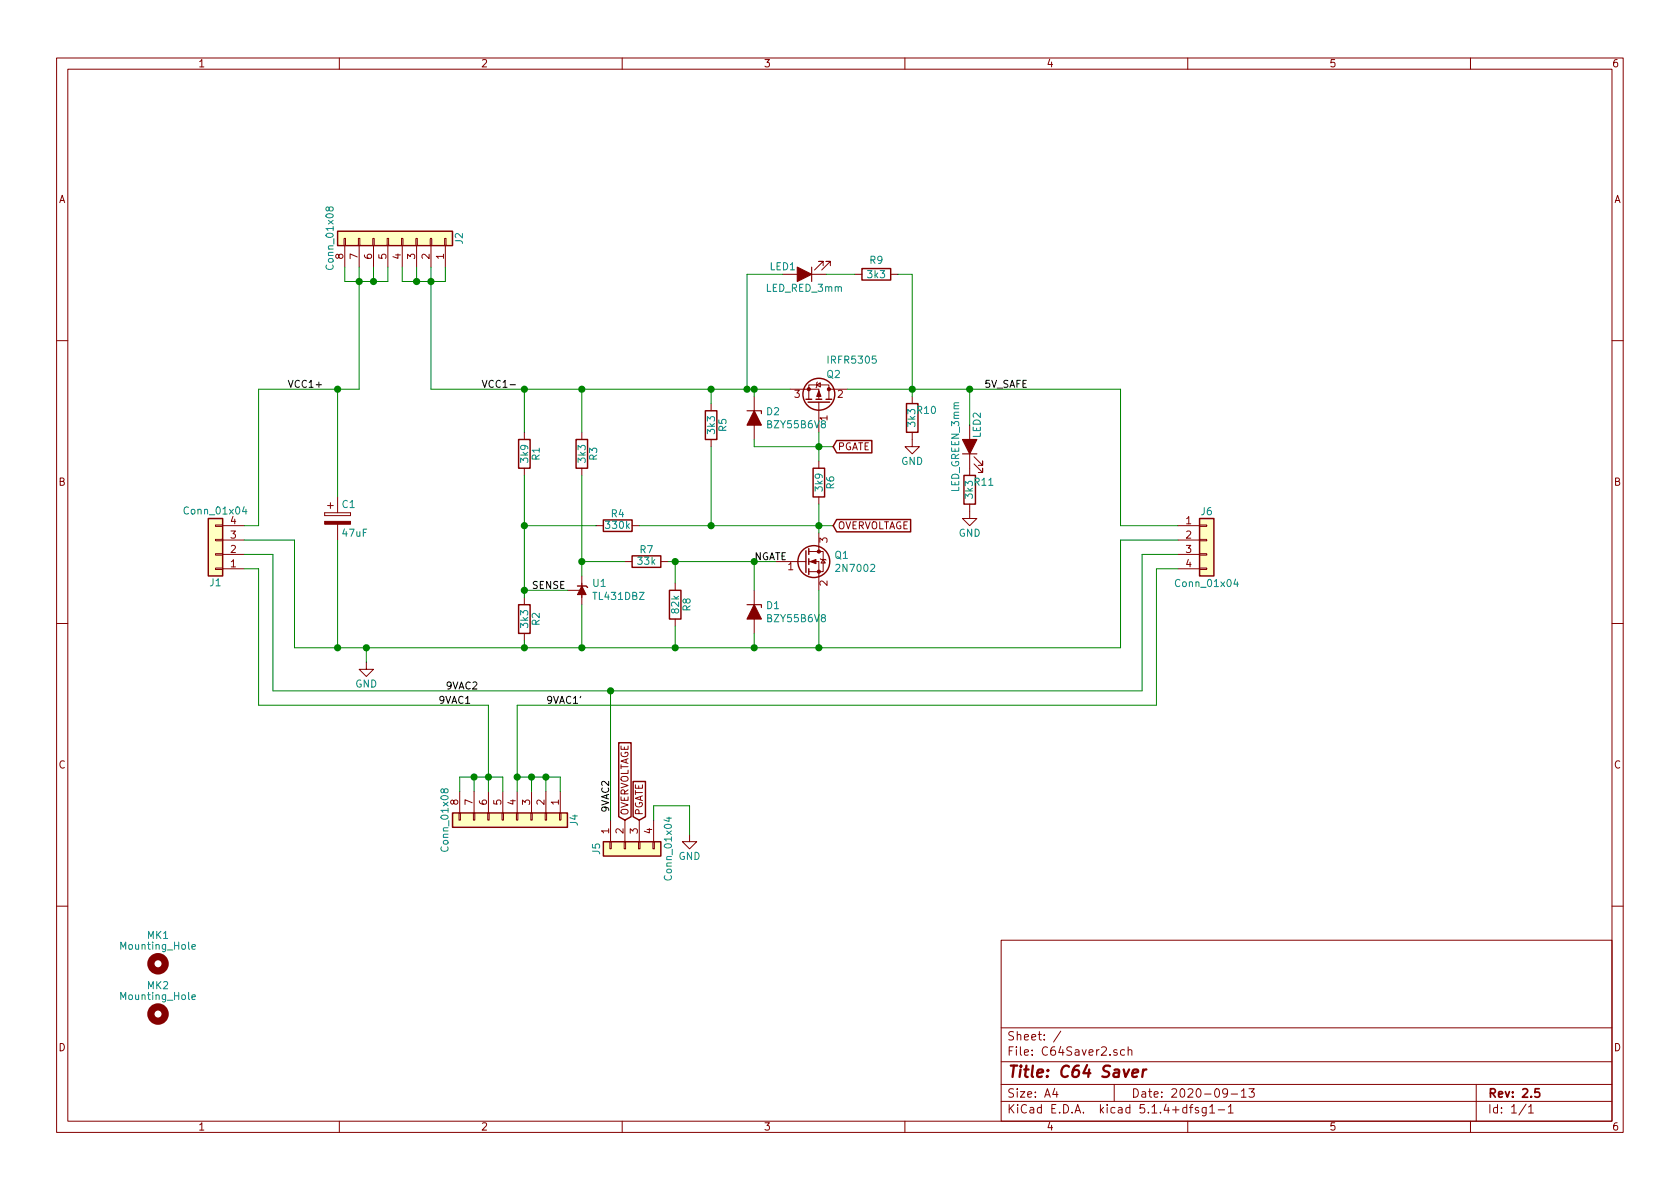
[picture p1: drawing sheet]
EESchema Schematic File Version 4
LIBS:C64Saver2-cache
EELAYER 30 0
EELAYER END
$Descr A4 11693 8268
encoding utf-8
Sheet 1 1
Title "C64 Saver"
Date "2020-09-13"
Rev "2.5"
Comp ""
Comment1 ""
Comment2 ""
Comment3 ""
Comment4 ""
$EndDescr
$Comp
L C64Saver2-rescue:CP C1
U 1 1
P 2350 3600
F 0 "C1" H 2375 3700 50  0000 L CNN
F 1 "47uF" H 2375 3500 50  0000 L CNN
F 2 "Capacitor_SMD:CP_Elec_6.3x5.4" H 2388 3450 50  0001 C CNN
F 3 "" H 2350 3600 50  0001 C CNN
	1    2350 3600
	1    0    0    -1  
$EndComp
$Comp
L C64Saver2-rescue:R R1
U 1 1
P 3650 3150
F 0 "R1" V 3730 3150 50  0000 C CNN
F 1 "3k9" V 3650 3150 50  0000 C CNN
F 2 "Resistor_SMD:R_0805_2012Metric_Pad1.15x1.40mm_HandSolder" V 3580 3150 50  0001 C CNN
F 3 "" H 3650 3150 50  0001 C CNN
	1    3650 3150
	1    0    0    -1  
$EndComp
$Comp
L C64Saver2-rescue:Conn_01x04 J6
U 1 1
P 8400 3750
F 0 "J6" H 8400 3950 50  0000 C CNN
F 1 "Conn_01x04" H 8400 3450 50  0000 C CNN
F 2 "Connectors_Terminal_Blocks:TerminalBlock_bornier-4_P5.08mm" H 8400 3750 50  0001 C CNN
F 3 "" H 8400 3750 50  0001 C CNN
	1    8400 3750
	1    0    0    -1  
$EndComp
$Comp
L C64Saver2-rescue:Conn_01x04 J1
U 1 1
P 1500 3850
F 0 "J1" H 1500 4050 50  0000 C CNN
F 1 "Conn_01x04" H 1500 3550 50  0000 C CNN
F 2 "Connectors_Terminal_Blocks:TerminalBlock_bornier-4_P5.08mm" H 1500 3850 50  0001 C CNN
F 3 "" H 1500 3850 50  0001 C CNN
	1    1500 3850
	-1   0    0    1   
$EndComp
$Comp
L C64Saver2-rescue:R R2
U 1 1
P 3650 4300
F 0 "R2" V 3730 4300 50  0000 C CNN
F 1 "3k3" V 3650 4300 50  0000 C CNN
F 2 "Resistor_SMD:R_0805_2012Metric_Pad1.15x1.40mm_HandSolder" V 3580 4300 50  0001 C CNN
F 3 "" H 3650 4300 50  0001 C CNN
	1    3650 4300
	1    0    0    -1  
$EndComp
$Comp
L C64Saver2-rescue:R R3
U 1 1
P 4050 3150
F 0 "R3" V 4130 3150 50  0000 C CNN
F 1 "3k3" V 4050 3150 50  0000 C CNN
F 2 "Resistor_SMD:R_0805_2012Metric_Pad1.15x1.40mm_HandSolder" V 3980 3150 50  0001 C CNN
F 3 "" H 4050 3150 50  0001 C CNN
	1    4050 3150
	1    0    0    -1  
$EndComp
$Comp
L C64Saver2-rescue:R R6
U 1 1
P 5700 3350
F 0 "R6" V 5780 3350 50  0000 C CNN
F 1 "3k9" V 5700 3350 50  0000 C CNN
F 2 "Resistor_SMD:R_0805_2012Metric_Pad1.15x1.40mm_HandSolder" V 5630 3350 50  0001 C CNN
F 3 "" H 5700 3350 50  0001 C CNN
	1    5700 3350
	1    0    0    -1  
$EndComp
$Comp
L C64Saver2-rescue:R R5
U 1 1
P 4950 2950
F 0 "R5" V 5030 2950 50  0000 C CNN
F 1 "3k3" V 4950 2950 50  0000 C CNN
F 2 "Resistor_SMD:R_0805_2012Metric_Pad1.15x1.40mm_HandSolder" V 4880 2950 50  0001 C CNN
F 3 "" H 4950 2950 50  0001 C CNN
	1    4950 2950
	1    0    0    -1  
$EndComp
$Comp
L C64Saver2-rescue:R R4
U 1 1
P 4300 3650
F 0 "R4" V 4380 3650 50  0000 C CNN
F 1 "330k" V 4300 3650 50  0000 C CNN
F 2 "Resistor_SMD:R_0805_2012Metric_Pad1.15x1.40mm_HandSolder" V 4230 3650 50  0001 C CNN
F 3 "" H 4300 3650 50  0001 C CNN
	1    4300 3650
	0    -1   -1   0   
$EndComp
Text GLabel 5800 3100 2    49   Input ~ 0
PGATE
Text Label 3800 4900 0    49   ~ 0
9VAC1'
Text Label 3100 4800 0    49   ~ 0
9VAC2
Text Label 6850 2700 0    49   ~ 0
5V_SAFE
Text Label 2000 2700 0    49   ~ 0
VCC1+
Text Label 3350 2700 0    49   ~ 0
VCC1-
$Comp
L power:GND #PWR01
U 1 1
P 2550 4600
F 0 "#PWR01" H 2550 4350 50  0001 C CNN
F 1 "GND" H 2550 4450 50  0000 C CNN
F 2 "" H 2550 4600 50  0001 C CNN
F 3 "" H 2550 4600 50  0001 C CNN
	1    2550 4600
	1    0    0    -1  
$EndComp
Text GLabel 4450 5700 1    49   Input ~ 0
PGATE
Text GLabel 5800 3650 2    49   Input ~ 0
OVERVOLTAGE
Text GLabel 4350 5700 1    49   Input ~ 0
OVERVOLTAGE
Text Label 3700 4100 0    49   ~ 0
SENSE
Text Label 5250 3900 0    49   ~ 0
NGATE
$Comp
L C64Saver2-rescue:Mounting_Hole MK1
U 1 1
P 1100 6700
F 0 "MK1" H 1100 6900 50  0000 C CNN
F 1 "Mounting_Hole" H 1100 6825 50  0000 C CNN
F 2 "Mounting_Holes:MountingHole_2.5mm" H 1100 6700 50  0001 C CNN
F 3 "" H 1100 6700 50  0001 C CNN
	1    1100 6700
	1    0    0    -1  
$EndComp
$Comp
L C64Saver2-rescue:Mounting_Hole MK2
U 1 1
P 1100 7050
F 0 "MK2" H 1100 7250 50  0000 C CNN
F 1 "Mounting_Hole" H 1100 7175 50  0000 C CNN
F 2 "Mounting_Holes:MountingHole_2.5mm" H 1100 7050 50  0001 C CNN
F 3 "" H 1100 7050 50  0001 C CNN
	1    1100 7050
	1    0    0    -1  
$EndComp
$Comp
L C64Saver2-rescue:Q_PMOS_GDS Q2
U 1 1
P 5700 2800
F 0 "Q2" V 5900 2850 50  0000 L CNN
F 1 "IRFR5305" V 6000 2850 50  0000 L CNN
F 2 "TO_SOT_Packages_SMD:ATPAK-2" H 5900 2900 50  0001 C CNN
F 3 "" H 5700 2800 50  0001 C CNN
	1    5700 2800
	0    1    -1   0   
$EndComp
Text Label 3050 4900 0    49   ~ 0
9VAC1
Wire Wire Line
	3650 4100 3950 4100
Wire Wire Line
	3650 3300 3650 3650
Connection ~ 3650 4100
Wire Wire Line
	4050 4500 4050 4200
Wire Wire Line
	3650 4500 3650 4450
Wire Wire Line
	4050 2700 4050 3000
Wire Wire Line
	3650 2700 3650 3000
Connection ~ 3650 2700
Connection ~ 4050 4500
Wire Wire Line
	5700 4500 5700 4100
Wire Wire Line
	5700 3500 5700 3650
Connection ~ 4050 2700
Wire Wire Line
	4950 2700 4950 2800
Connection ~ 4950 2700
Wire Wire Line
	4950 3100 4950 3650
Connection ~ 5700 3100
Wire Wire Line
	4450 3650 4950 3650
Connection ~ 5700 3650
Wire Wire Line
	4150 3650 3650 3650
Connection ~ 3650 3650
Connection ~ 3650 4500
Wire Wire Line
	2050 3750 2050 4500
Wire Wire Line
	1700 3750 2050 3750
Connection ~ 5700 4500
Wire Wire Line
	1700 3950 1800 3950
Wire Wire Line
	1800 3950 1800 4900
Wire Wire Line
	1900 4800 1900 3850
Wire Wire Line
	1900 3850 1700 3850
Wire Wire Line
	1800 3650 1800 2700
Wire Wire Line
	1700 3650 1800 3650
Wire Wire Line
	1800 2700 2350 2700
Wire Wire Line
	2550 4600 2550 4500
Connection ~ 2550 4500
Wire Wire Line
	5700 3000 5700 3100
Wire Wire Line
	2350 3450 2350 2700
Wire Wire Line
	2350 3750 2350 4500
Wire Wire Line
	8200 3650 7800 3650
Wire Wire Line
	7800 3650 7800 2700
Wire Wire Line
	7950 4800 7950 3850
Wire Wire Line
	7950 3850 8200 3850
Wire Wire Line
	8050 4900 8050 3950
Wire Wire Line
	8050 3950 8200 3950
Wire Wire Line
	7800 4500 7800 3750
Wire Wire Line
	7800 3750 8200 3750
$Comp
L C64Saver2-rescue:Conn_01x08 J2
U 1 1
P 2800 1650
F 0 "J2" H 2800 2050 50  0000 C CNN
F 1 "Conn_01x08" H 2800 1150 50  0000 C CNN
F 2 "Pin_Headers:Pin_Header_Straight_1x08_Pitch2.54mm" H 2800 1650 50  0001 C CNN
F 3 "" H 2800 1650 50  0001 C CNN
	1    2800 1650
	0    1    -1   0   
$EndComp
Wire Wire Line
	2500 2700 2500 1950
Wire Wire Line
	3000 1850 3000 1950
Wire Wire Line
	2400 1850 2400 1950
Wire Wire Line
	2400 1950 2500 1950
Connection ~ 2500 1950
Wire Wire Line
	2600 1950 2600 1850
Wire Wire Line
	2700 1950 2700 1850
Connection ~ 2600 1950
Wire Wire Line
	2900 1850 2900 1950
Wire Wire Line
	2800 1950 2900 1950
Connection ~ 3000 1950
Wire Wire Line
	2800 1850 2800 1950
Connection ~ 2900 1950
Wire Wire Line
	3100 1950 3100 1850
$Comp
L C64Saver2-rescue:Conn_01x08 J4
U 1 1
P 3600 5700
F 0 "J4" H 3600 6100 50  0000 C CNN
F 1 "Conn_01x08" H 3600 5200 50  0000 C CNN
F 2 "Pin_Headers:Pin_Header_Straight_1x08_Pitch2.54mm" H 3600 5700 50  0001 C CNN
F 3 "" H 3600 5700 50  0001 C CNN
	1    3600 5700
	0    1    1    0   
$EndComp
$Comp
L C64Saver2-rescue:Conn_01x04 J5
U 1 1
P 4350 5900
F 0 "J5" H 4350 6100 50  0000 C CNN
F 1 "Conn_01x04" H 4350 5600 50  0000 C CNN
F 2 "Pin_Headers:Pin_Header_Straight_1x04_Pitch2.54mm" H 4350 5900 50  0001 C CNN
F 3 "" H 4350 5900 50  0001 C CNN
	1    4350 5900
	0    -1   1    0   
$EndComp
Wire Wire Line
	3500 5400 3500 5500
Wire Wire Line
	3200 5400 3300 5400
Connection ~ 3400 5400
Wire Wire Line
	3300 5500 3300 5400
Wire Wire Line
	3200 5500 3200 5400
Connection ~ 3300 5400
Wire Wire Line
	3700 5500 3700 5400
Wire Wire Line
	3600 5400 3700 5400
Connection ~ 3600 5400
Wire Wire Line
	3800 5400 3800 5500
Connection ~ 3700 5400
Wire Wire Line
	3900 5400 3900 5500
Connection ~ 3800 5400
$Comp
L power:GND #PWR02
U 1 1
P 4800 5800
F 0 "#PWR02" H 4800 5550 50  0001 C CNN
F 1 "GND" H 4800 5650 50  0000 C CNN
F 2 "" H 4800 5800 50  0001 C CNN
F 3 "" H 4800 5800 50  0001 C CNN
	1    4800 5800
	1    0    0    -1  
$EndComp
Wire Wire Line
	4800 5800 4800 5600
Wire Wire Line
	4800 5600 4550 5600
Wire Wire Line
	4550 5600 4550 5700
Wire Wire Line
	4250 4800 4250 5700
Text Label 4250 5650 1    49   ~ 0
9VAC2
Wire Wire Line
	1800 4900 3400 4900
Wire Wire Line
	3600 4900 8050 4900
Wire Wire Line
	1900 4800 4250 4800
Wire Wire Line
	3400 4900 3400 5400
Wire Wire Line
	3600 4900 3600 5400
Connection ~ 4250 4800
Wire Wire Line
	5250 3100 5700 3100
Connection ~ 4950 3650
Wire Wire Line
	2050 4500 2350 4500
$Comp
L C64Saver2-rescue:R R7
U 1 1
P 4500 3900
F 0 "R7" V 4580 3900 50  0000 C CNN
F 1 "33k" V 4500 3900 50  0000 C CNN
F 2 "Resistor_SMD:R_0805_2012Metric_Pad1.15x1.40mm_HandSolder" V 4430 3900 50  0001 C CNN
F 3 "" H 4500 3900 50  0001 C CNN
	1    4500 3900
	0    -1   -1   0   
$EndComp
$Comp
L C64Saver2-rescue:R R8
U 1 1
P 4700 4200
F 0 "R8" V 4780 4200 50  0000 C CNN
F 1 "82k" V 4700 4200 50  0000 C CNN
F 2 "Resistor_SMD:R_0805_2012Metric_Pad1.15x1.40mm_HandSolder" V 4630 4200 50  0001 C CNN
F 3 "" H 4700 4200 50  0001 C CNN
	1    4700 4200
	1    0    0    -1  
$EndComp
Wire Wire Line
	4050 3300 4050 3900
Wire Wire Line
	4350 3900 4050 3900
Connection ~ 4050 3900
Wire Wire Line
	4650 3900 4700 3900
Wire Wire Line
	4700 4050 4700 3900
Connection ~ 4700 3900
Wire Wire Line
	4700 4350 4700 4500
Connection ~ 4700 4500
Wire Wire Line
	7800 2700 6750 2700
Wire Wire Line
	3650 4100 3650 4150
Wire Wire Line
	3650 2700 4050 2700
Wire Wire Line
	4050 4500 4700 4500
Wire Wire Line
	4050 2700 4950 2700
Wire Wire Line
	5700 3100 5700 3200
Wire Wire Line
	5700 3100 5800 3100
Wire Wire Line
	5700 3650 5700 3700
Wire Wire Line
	5700 3650 5800 3650
Wire Wire Line
	3650 3650 3650 4100
Wire Wire Line
	3650 4500 4050 4500
Wire Wire Line
	5700 4500 7800 4500
Wire Wire Line
	2500 1950 2500 1850
Wire Wire Line
	2500 1950 2600 1950
Wire Wire Line
	2600 1950 2700 1950
Wire Wire Line
	3000 1950 3000 2700
Wire Wire Line
	3000 1950 3100 1950
Wire Wire Line
	2900 1950 3000 1950
Wire Wire Line
	3400 5400 3500 5400
Wire Wire Line
	3400 5400 3400 5500
Wire Wire Line
	3300 5400 3400 5400
Wire Wire Line
	3600 5400 3600 5500
Wire Wire Line
	3700 5400 3800 5400
Wire Wire Line
	3800 5400 3900 5400
Wire Wire Line
	4250 4800 7950 4800
Wire Wire Line
	4950 3650 5700 3650
$Comp
L C64Saver2-rescue:R R9
U 1 1
P 6100 1900
F 0 "R9" V 6000 1900 50  0000 C CNN
F 1 "3k3" V 6100 1900 50  0000 C CNN
F 2 "Resistor_SMD:R_0805_2012Metric_Pad1.15x1.40mm_HandSolder" V 6030 1900 50  0001 C CNN
F 3 "" H 6100 1900 50  0001 C CNN
	1    6100 1900
	0    1    1    0   
$EndComp
Wire Wire Line
	6350 2750 6350 2700
Wire Wire Line
	6350 1900 6250 1900
Wire Wire Line
	5450 1900 5200 1900
Wire Wire Line
	5900 2700 6350 2700
Connection ~ 6350 2700
$Comp
L C64Saver2-rescue:R R10
U 1 1
P 6350 2900
F 0 "R10" H 6250 2850 50  0000 C CNN
F 1 "3k3" V 6350 2900 50  0000 C CNN
F 2 "Resistor_SMD:R_0805_2012Metric_Pad1.15x1.40mm_HandSolder" V 6280 2900 50  0001 C CNN
F 3 "" H 6350 2900 50  0001 C CNN
	1    6350 2900
	-1   0    0    1   
$EndComp
$Comp
L power:GND #PWR03
U 1 1
P 6350 3050
F 0 "#PWR03" H 6350 2800 50  0001 C CNN
F 1 "GND" H 6350 2900 50  0000 C CNN
F 2 "" H 6350 3050 50  0001 C CNN
F 3 "" H 6350 3050 50  0001 C CNN
	1    6350 3050
	1    0    0    -1  
$EndComp
$Comp
L Reference_Voltage:TL431DBZ U1
U 1 1
P 4050 4100
F 0 "U1" V 4096 4030 50  0000 R CNN
F 1 "TL431DBZ" V 4005 4030 50  0000 R CNN
F 2 "Package_TO_SOT_SMD:SOT-23" H 4050 3950 50  0001 C CIN
F 3 "http://www.ti.com/lit/ds/symlink/tl431.pdf" H 4050 4100 50  0001 C CIN
	1    4050 4100
	0    -1   -1   0   
$EndComp
$Comp
L Transistor_FET:2N7002 Q1
U 1 1
P 5600 3900
F 0 "Q1" H 5806 3946 50  0000 L CNN
F 1 "2N7002" H 5806 3855 50  0000 L CNN
F 2 "Package_TO_SOT_SMD:SOT-23" H 5800 3825 50  0001 L CIN
F 3 "https://www.fairchildsemi.com/datasheets/2N/2N7002.pdf" H 5600 3900 50  0001 L CNN
	1    5600 3900
	1    0    0    -1  
$EndComp
Wire Wire Line
	4700 3900 5250 3900
Wire Wire Line
	4700 4500 5250 4500
Wire Wire Line
	4050 3900 4050 4000
Wire Wire Line
	5250 3050 5250 3100
Wire Wire Line
	5250 4100 5250 3900
Connection ~ 5250 3900
Wire Wire Line
	5250 3900 5400 3900
Wire Wire Line
	5250 4400 5250 4500
Connection ~ 5250 4500
Wire Wire Line
	5250 4500 5700 4500
Wire Wire Line
	5250 2750 5250 2700
Connection ~ 5250 2700
Wire Wire Line
	5250 2700 5500 2700
$Comp
L Device:D_Zener_ALT D2
U 1 1
P 5250 2900
F 0 "D2" V 5204 2979 50  0000 L CNN
F 1 "BZY55B6V8" V 5295 2979 50  0000 L CNN
F 2 "Diode_SMD:D_0805_2012Metric_Pad1.15x1.40mm_HandSolder" H 5250 2900 50  0001 C CNN
F 3 "~" H 5250 2900 50  0001 C CNN
	1    5250 2900
	0    1    1    0   
$EndComp
Wire Wire Line
	4950 2700 5200 2700
Wire Wire Line
	6350 1900 6350 2700
Connection ~ 5200 2700
Wire Wire Line
	5200 2700 5250 2700
$Comp
L Device:LED_ALT LED1
U 1 1
P 5600 1900
F 0 "LED1" H 5750 1850 50  0000 C CNN
F 1 "LED_RED_3mm" H 5600 2000 50  0000 C CNN
F 2 "LED_THT:LED_D3.0mm" H 5600 1900 50  0001 C CNN
F 3 "~" H 5600 1900 50  0001 C CNN
	1    5600 1900
	-1   0    0    1   
$EndComp
Wire Wire Line
	5750 1900 5950 1900
Wire Wire Line
	5200 1900 5200 2700
$Comp
L Device:LED_ALT LED2
U 1 1
P 6750 3100
F 0 "LED2" H 6900 3050 50  0000 C CNN
F 1 "LED_GREEN_3mm" H 6750 3200 50  0000 C CNN
F 2 "LED_THT:LED_D3.0mm" H 6750 3100 50  0001 C CNN
F 3 "~" H 6750 3100 50  0001 C CNN
	1    6750 3100
	0    -1   -1   0   
$EndComp
Wire Wire Line
	6750 2950 6750 2700
Connection ~ 6750 2700
Wire Wire Line
	6750 2700 6350 2700
$Comp
L C64Saver2-rescue:R R11
U 1 1
P 6750 3400
F 0 "R11" H 6650 3350 50  0000 C CNN
F 1 "3k3" V 6750 3400 50  0000 C CNN
F 2 "Resistor_SMD:R_0805_2012Metric_Pad1.15x1.40mm_HandSolder" V 6680 3400 50  0001 C CNN
F 3 "" H 6750 3400 50  0001 C CNN
	1    6750 3400
	-1   0    0    1   
$EndComp
$Comp
L power:GND #PWR0101
U 1 1
P 6750 3550
F 0 "#PWR0101" H 6750 3300 50  0001 C CNN
F 1 "GND" H 6750 3400 50  0000 C CNN
F 2 "" H 6750 3550 50  0001 C CNN
F 3 "" H 6750 3550 50  0001 C CNN
	1    6750 3550
	1    0    0    -1  
$EndComp
$Comp
L Device:D_Zener_ALT D1
U 1 1
P 5250 4250
F 0 "D1" V 5204 4329 50  0000 L CNN
F 1 "BZY55B6V8" V 5295 4329 50  0000 L CNN
F 2 "Diode_SMD:D_0805_2012Metric_Pad1.15x1.40mm_HandSolder" H 5250 4250 50  0001 C CNN
F 3 "~" H 5250 4250 50  0001 C CNN
	1    5250 4250
	0    1    1    0   
$EndComp
Connection ~ 2350 2700
Wire Wire Line
	2350 2700 2500 2700
Connection ~ 2350 4500
Wire Wire Line
	2350 4500 2550 4500
Wire Wire Line
	3000 2700 3650 2700
Wire Wire Line
	2550 4500 3650 4500
$EndSCHEMATC
